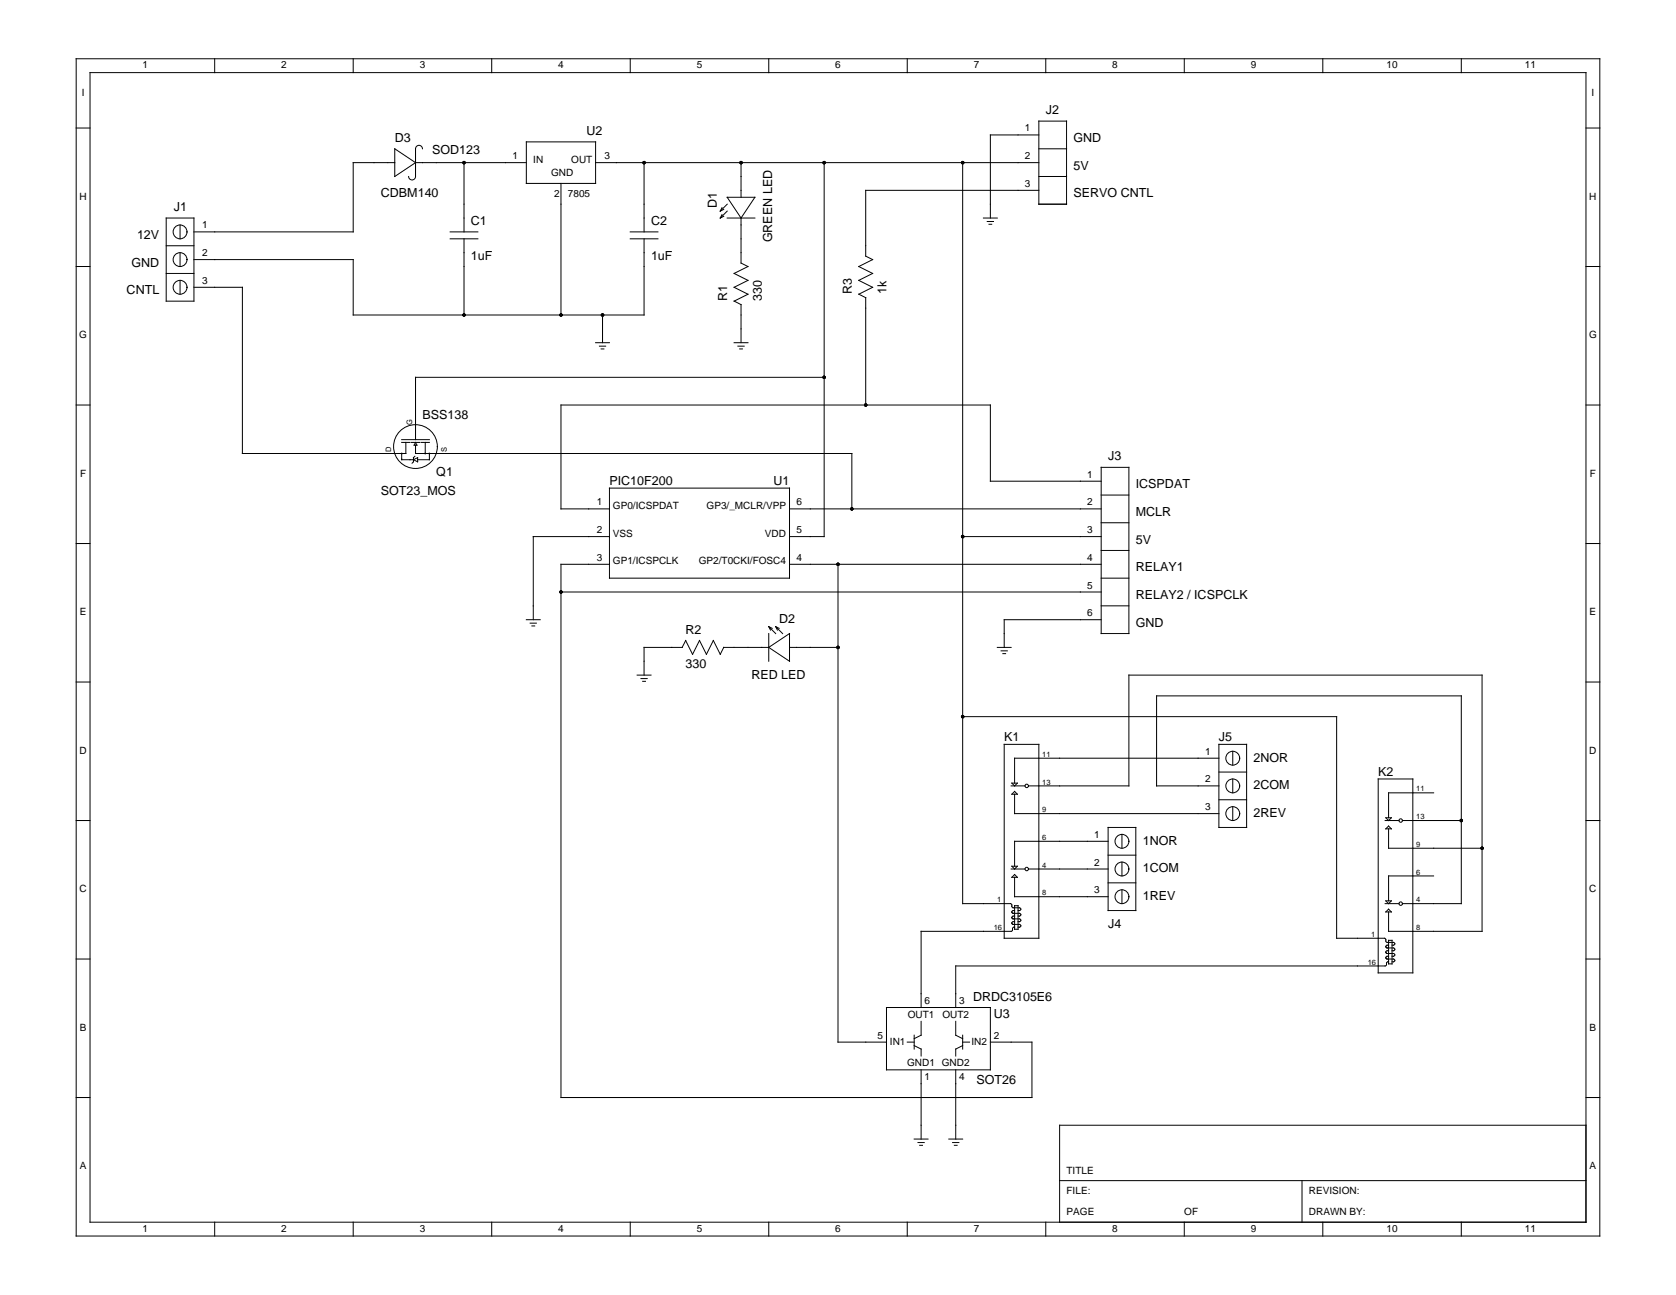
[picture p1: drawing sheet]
<svg xmlns="http://www.w3.org/2000/svg" width="279mm" height="216mm" viewBox="0 0 279 216" stroke-linecap="round" stroke-linejoin="round" font-family="sans-serif">
<g fill="none" stroke="#000" stroke-width=".17">
<path d="M12.7 9.8h254v196.3h-254zM15 12.1h249.4v191.7h-249.4zM35.8 9.8v2.3M58.9 9.8v2.3M82 9.8v2.3M105.1 9.8v2.3M128.2 9.8v2.3M151.2 9.8v2.3M174.3 9.8v2.3M197.4 9.8v2.3M220.5 9.8v2.3M243.6 9.8v2.3"/>
<path d="M12.7 21.3h2.3M27.7 36.4h4.6v13.8h-4.6zM30 37.5v2.3M65.8 27.1h-6.9v11.6h-26.6M65.8 24.8l3.5 2.3-3.5 2.3zM69.3 27.1h18.4M70.4 24.8a.58 .58 0 0 0-.5-.6 .58 .58 0 0 0-.6 .6v4.6a.58 .58 0 0 1-.6 .6 .58 .58 0 0 1-.6-.6M75 38.7h4.7M75 39.8h4.7M77.4 27.1v11.6M77.4 39.8v12.7M87.7 23.7h11.6v6.9h-11.6z"/>
<path d="M93.5 30.6v21.9M99.3 27.1h73.9M105.1 38.7h4.6M105.1 39.8h4.6M107.4 39.8v12.7h-48.5v-9.2h-26.6M107.4 27.1v11.6M120.4 35.8l-.3 .6M120.4 34.6l-.3 .6M120.7 36.1l-.6 .3M120.7 34.9l-.6 .3M121.2 36.4h4.6M121.2 32.9h4.6l-2.3 3.5z"/>
<path d="M121.2 34l-1.1 1.2M121.2 35.2l-1.1 1.2M123.5 27.1v5.8M123.5 36.4v7.5l1.2 .5-2.3 1.2 2.3 1.1-2.3 1.2 2.3 1.2-2.3 1.1M137.4 27.1v62.4h-5.8M160.5 27.1v123.6h7.9h.2l.1 .6 1.4 .1v.3l-.4 .1M163.9 36.4h2.4M164.6 36.9h1M164.9 37.4h.4M173.2 22.5h-8.1v13.9M173.2 31.7h-28.9v11l1.2 .6-2.3 1.1 2.3 1.2-2.3 1.1 2.3 1.2-2.3 1.2 1.1 .5M173.2 20.2h4.6v13.8h-4.6z"/>
<path d="M173.2 24.8h4.6M173.2 29.4h4.6M264.4 21.3h2.3M12.7 44.4h2.3M27.7 41h4.6M27.7 45.6h4.6M30 42.1v2.3M30 46.7v2.4M32.3 47.9h8.1v27.7h27.3v-1.8M99.3 57.1h2.3M99.9 57.7h1.1M100.2 58.2h.5"/>
<path d="M100.4 52.5v4.6M122.4 57.1h2.3M122.4 50.2l1.1 .6M123 57.7h1.1M123.3 58.2h.5M123.5 50.8v6.3M144.3 49.6v17.9M264.4 44.4h2.3M12.7 67.5h2.3M67 73.3h4.6M67 73.8h1.3M67 75.6v1h1.9"/>
<path d="M68.6 73.8h1.4M68.9 76.6l.7-.3v.7zM69.2 76.1l-.3 .2v.7l-.2 .2M69.3 74.2v1.4h72.7v9.2M69.3 73.8l.2 .4h-.5zM70.2 73.8h1.4M70.9 73.8v1.8M71.6 75.6v1h-2M137.4 62.9h-68.1v10.4M183.6 77.9h4.6v27.7h-4.6zM264.4 67.5h2.3M12.7 90.6h2.3"/>
<path d="M93.5 98.7h90.1M101.6 94.1h-8.1v88.9h78.5v-9.3h-6.9M101.6 81.4h30v15h-30zM101.6 89.5h-12.7v13.8M131.6 84.8h52M131.6 94.1h52M139.7 94.1v79.6h8.1M160.5 89.5h23.1M183.6 80.2h-18.5v-12.7h-71.6v17.3h8.1M183.6 96.4h4.6M183.6 91.8h4.6M183.6 82.5h4.6"/>
<path d="M183.6 87.2h4.6M264.4 90.6h2.3M12.7 113.7h2.3M87.7 103.3h2.4M88.4 103.9h1M88.7 104.4h.4M106.2 112.6h2.3M106.9 113.1h1M107.1 113.6h.5M128.2 107.9h-7.5l-.6 1.2-1.2-2.3-1.1 2.3-1.2-2.3-1.1 2.3-1.2-2.3-.6 1.1h-6.3v4.7M128.2 107.9l3.4-2.3v4.6zM128.2 105.6v4.6"/>
<path d="M128.2 104.5l1.1 1.1M128.2 104.5l.2 .5M128.2 104.5l.5 .3M129.3 104.5l1.2 1.1M129.3 104.5l.3 .5M129.3 104.5l.6 .3M131.6 107.9h8.1M160.5 119.5h62.3v36.9h8l.2 .1 .1 .5 1.4 .2v.3l-.4 .1M166.3 107.9h2.3M166.9 108.5h1M167.2 109h.4M183.6 103.3h-16.2v4.6"/>
<path d="M183.6 101h4.6M264.4 113.7h2.3M12.7 136.8h2.3M167.4 124.1h5.8v32.3h-5.8zM168.6 131h2.3M168.7 130.6h.9l-.5 .4zM169.1 132.4v3.2h34.1M169.1 131.9l.5 .5h-.9zM171.5 131h16.7v-18.4h58.9v42.7h-15.6v-3.3M184.7 138h4.6v13.8h-4.6zM187 139.1v2.3M203.2 131h-10.4v-15h50.8v34.7h-9.8"/>
<path d="M203.2 126.4h-34.1v4.2M203.2 124.1h4.6v13.9h-4.6zM203.2 128.7h4.6M203.2 133.3h4.6M205.5 125.3v2.3M205.5 129.9v2.3M205.5 134.5v2.3M229.8 129.9h5.7v32.3h-5.7zM230.9 136.8h2.3M231 136.3h.9l-.4 .5zM231.5 138.2v3.2h15.6M231.5 137.7l.4 .5h-.9z"/>
<path d="M233.8 136.8h9.8M239 132.2h-7.5v4.1M264.4 136.8h2.3M12.7 159.9h2.3M168.6 144.9h2.3M168.7 144.4h.9l-.5 .5zM169.1 152.7l-.4 .1v.3l1.4 .2v.3l-.4 .1M169.1 153.7h-.4v.3l1.4 .2v.3l-.4 .1M169.1 154.6h-.2l-.2 .6-.1 .1h-15v12.7M169.1 151.8l-.4 .1v.3l1.4 .1v.4h-.4M169.1 146.3v3.2h15.6M169.1 145.8l.5 .5h-.9z"/>
<path d="M169.1 151h.6v3.9h-.6zM171.5 144.9h13.2M184.7 140.3h-15.6v4.1M184.7 142.6h4.6M184.7 147.2h4.6M187 143.7v2.3M187 148.3v2.4M230.9 150.7h2.3M231 152l.5-.4 .4 .4zM231 150.2h.9l-.4 .5zM231.5 158.5l-.4 .1v.3l1.4 .1v.4h-.4M231.5 159.4l-.4 .1v.3l1.4 .2v.3l-.4 .1"/>
<path d="M231.5 157.6h-.4v.4l1.4 .1v.3l-.4 .1M231.5 156.8h.6v3.9h-.6zM239 146h-7.5v4.2M264.4 159.9h2.3M147.8 168h17.3v10.4h-17.3zM151.2 173.7h1.2M152.4 174.3l1.2 .6v1.2M152.4 172.6v2.3M153.6 170.3v2.3l-1.2 .6M153.6 178.4v11.5M159.3 170.3v2.3l1.2 .6M159.3 178.4v11.5"/>
<path d="M160.5 172.6v2.3M160.5 173.7h1.1M160.5 174.3l-1.2 .6v1.2M231.5 160.4h-.3l-.1 .6h-.2h-71.6v7M12.7 183h2.3M152.4 189.9h2.3M153 190.5h1.1M153.3 190.9h.5M158.2 189.9h2.3M158.8 190.5h1M159.1 190.9h.5M176.6 196.8h87.8"/>
<path d="M217.1 196.8v7M264.4 187.6h-87.8v16.2M264.4 183h2.3M35.8 203.8v2.3M58.9 203.8v2.3M82 203.8v2.3M105.1 203.8v2.3M128.2 203.8v2.3M151.2 203.8v2.3M174.3 203.8v2.3M197.4 203.8v2.3M220.5 203.8v2.3"/>
<path d="M243.6 203.8v2.3"/>
<circle cx="30" cy="38.7" r="1.15"/>
<circle cx="30" cy="43.3" r="1.15"/>
<circle cx="30" cy="47.9" r="1.15"/>
<circle cx="67" cy="75.6" r=".06"/>
<circle cx="69.3" cy="74.5" r="3.6"/>
<circle cx="70.9" cy="75.6" r=".06"/>
<circle cx="71.6" cy="75.6" r=".06"/>
<circle cx="171.2" cy="131" r=".29"/>
<circle cx="205.5" cy="135.6" r="1.15"/>
<circle cx="205.5" cy="126.4" r="1.15"/>
<circle cx="205.5" cy="131" r="1.15"/>
<circle cx="233.5" cy="136.8" r=".29"/>
<circle cx="171.2" cy="144.9" r=".29"/>
<circle cx="187" cy="140.3" r="1.15"/>
<circle cx="187" cy="149.5" r="1.15"/>
<circle cx="187" cy="144.9" r="1.15"/>
<circle cx="233.5" cy="150.7" r=".29"/>
</g>
<g fill="#000">
<circle cx="77.4" cy="27.1" r=".29"/>
<circle cx="107.4" cy="27.1" r=".29"/>
<circle cx="123.5" cy="27.1" r=".29"/>
<circle cx="137.4" cy="27.1" r=".29"/>
<circle cx="160.5" cy="27.1" r=".29"/>
<circle cx="77.4" cy="52.5" r=".29"/>
<circle cx="93.5" cy="52.5" r=".29"/>
<circle cx="100.4" cy="52.5" r=".29"/>
<circle cx="67" cy="75.6" r=".06"/>
<circle cx="70.9" cy="75.6" r=".06"/>
<circle cx="71.6" cy="75.6" r=".06"/>
<circle cx="137.4" cy="62.9" r=".29"/>
<circle cx="144.3" cy="67.5" r=".29"/>
<circle cx="93.5" cy="98.7" r=".29"/>
<circle cx="139.7" cy="94.1" r=".29"/>
<circle cx="142" cy="84.8" r=".29"/>
<circle cx="160.5" cy="89.5" r=".29"/>
<circle cx="139.7" cy="107.9" r=".29"/>
<circle cx="160.5" cy="119.5" r=".29"/>
<circle cx="243.6" cy="136.8" r=".29"/>
<circle cx="247.1" cy="141.4" r=".29"/>
</g>
<g font-size="2.1">
<text x="65.8" y="23.7">D3</text>
<text x="97.8" y="22.5">U2</text>
<text x="174.3" y="19">J2</text>
<text x="179" y="23.7">GND</text>
<text x="72.1" y="25.6">SOD123</text>
<text x="179" y="28.3">5V</text>
<text x="29" y="35.2">J1</text>
<text x="63.5" y="32.9">CDBM140</text>
<text x="119.5" y="34.6" transform="rotate(-90 119.5 34.6)">D1</text>
<text x="179" y="32.9">SERVO CNTL</text>
<text x="22.8" y="39.8">12V</text>
<text x="78.5" y="37.5">C1</text>
<text x="108.5" y="37.5">C2</text>
<text x="128.7" y="40.4" transform="rotate(-90 128.7 40.4)">GREEN LED</text>
<text x="21.9" y="44.4">GND</text>
<text x="78.5" y="43.3">1uF</text>
<text x="108.5" y="43.3">1uF</text>
<text x="21.1" y="49.1">CNTL</text>
<text x="121.2" y="50.2" transform="rotate(-90 121.2 50.2)">R1</text>
<text x="127" y="50.2" transform="rotate(-90 127 50.2)">330</text>
<text x="142" y="49.1" transform="rotate(-90 142 49.1)">R3</text>
<text x="147.8" y="49.1" transform="rotate(-90 147.8 49.1)">1k</text>
<text x="70.4" y="69.8">BSS138</text>
<text x="184.7" y="76.8">J3</text>
<text x="63.5" y="82.5">SOT23_MOS</text>
<text x="72.7" y="79.4">Q1</text>
<text x="101.6" y="80.8">PIC10F200</text>
<text x="129" y="80.8">U1</text>
<text x="189.3" y="81.4">ICSPDAT</text>
<text x="189.3" y="86">MCLR</text>
<text x="189.3" y="90.6">5V</text>
<text x="189.3" y="95.2">RELAY1</text>
<text x="189.3" y="99.9">RELAY2 / ICSPCLK</text>
<text x="114.3" y="105.6">R2</text>
<text x="129.9" y="103.9">D2</text>
<text x="189.3" y="104.5">GND</text>
<text x="114.3" y="111.4">330</text>
<text x="125.3" y="113.1">RED LED</text>
<text x="167.4" y="123.5">K1</text>
<text x="203.2" y="123.5">J5</text>
<text x="209" y="127">2NOR</text>
<text x="209" y="131.6">2COM</text>
<text x="229.8" y="129.3">K2</text>
<text x="209" y="136.2">2REV</text>
<text x="190.5" y="140.8">1NOR</text>
<text x="190.5" y="145.5">1COM</text>
<text x="184.7" y="154.7">J4</text>
<text x="190.5" y="150.1">1REV</text>
<text x="162.2" y="166.8">DRDC3105E6</text>
<text x="165.7" y="169.7">U3</text>
<text x="162.8" y="180.7">SOT26</text>
</g>
<g font-size="1.7">
<text x="23.8" y="11.4">1</text>
<text x="46.9" y="11.4">2</text>
<text x="70" y="11.4">3</text>
<text x="93.1" y="11.4">4</text>
<text x="116.1" y="11.4">5</text>
<text x="139.2" y="11.4">6</text>
<text x="162.3" y="11.4">7</text>
<text x="185.4" y="11.4">8</text>
<text x="208.5" y="11.4">9</text>
<text x="231.1" y="11.4">10</text>
<text x="254.2" y="11.4">11</text>
<text x="13.6" y="16">I</text>
<text x="265.3" y="16">I</text>
<text x="170.9" y="21.9">1</text>
<text x="85.4" y="26.5">1</text>
<text x="88.9" y="27.1">IN</text>
<text x="91.9" y="29.4">GND</text>
<text x="95.2" y="27.1">OUT</text>
<text x="100.8" y="26.5">3</text>
<text x="170.9" y="26.5">2</text>
<text x="13.3" y="33.3">H</text>
<text x="92.4" y="32.9">2</text>
<text x="94.7" y="32.9">7805</text>
<text x="170.9" y="31.2">3</text>
<text x="264.9" y="33.3">H</text>
<text x="33.7" y="38.1">1</text>
<text x="33.7" y="42.7">2</text>
<text x="33.7" y="47.3">3</text>
<text x="13.2" y="56.4">G</text>
<text x="264.9" y="56.4">G</text>
<text x="13.3" y="79.5">F</text>
<text x="181.3" y="79.6">1</text>
<text x="265" y="79.5">F</text>
<text x="99.5" y="84.3">1</text>
<text x="99.5" y="88.9">2</text>
<text x="102.2" y="84.8">GP0/ICSPDAT</text>
<text x="102.2" y="89.5">VSS</text>
<text x="117.8" y="84.8">GP3/_MCLR/VPP</text>
<text x="127.5" y="89.5">VDD</text>
<text x="132.8" y="84.3">6</text>
<text x="132.8" y="88.9">5</text>
<text x="181.3" y="84.3">2</text>
<text x="181.3" y="88.9">3</text>
<text x="99.5" y="93.5">3</text>
<text x="102.2" y="94.1">GP1/ICSPCLK</text>
<text x="116.5" y="94.1">GP2/T0CKI/FOSC4</text>
<text x="132.8" y="93.5">4</text>
<text x="181.3" y="93.5">4</text>
<text x="181.3" y="98.1">5</text>
<text x="13.3" y="102.6">E</text>
<text x="181.3" y="102.7">6</text>
<text x="265" y="102.6">E</text>
<text x="13.3" y="125.7">D</text>
<text x="200.9" y="125.8">1</text>
<text x="264.9" y="125.7">D</text>
<text x="200.9" y="130.4">2</text>
<text x="200.9" y="135.1">3</text>
<text x="182.4" y="139.7">1</text>
<text x="13.3" y="148.8">C</text>
<text x="182.4" y="144.3">2</text>
<text x="182.4" y="148.9">3</text>
<text x="264.9" y="148.8">C</text>
<text x="154.1" y="167.4">6</text>
<text x="159.9" y="167.4">3</text>
<text x="13.3" y="171.9">B</text>
<text x="146.3" y="173.2">5</text>
<text x="151.3" y="169.8">OUT1</text>
<text x="157.1" y="169.8">OUT2</text>
<text x="165.7" y="173.2">2</text>
<text x="265" y="171.9">B</text>
<text x="148.4" y="174.2">IN1</text>
<text x="151.2" y="177.8">GND1 GND2</text>
<text x="161.9" y="174.2">IN2</text>
<text x="154.1" y="180.1">1</text>
<text x="159.9" y="180.1">4</text>
<text x="13.3" y="195">A</text>
<text x="177.8" y="195.7">TITLE</text>
<text x="265" y="195">A</text>
<text x="177.8" y="199.1">FILE:</text>
<text x="177.8" y="202.6">PAGE</text>
<text x="197.4" y="202.6">OF</text>
<text x="218.2" y="199.1">REVISION:</text>
<text x="218.2" y="202.6">DRAWN BY:</text>
<text x="23.8" y="205.3">1</text>
<text x="46.9" y="205.3">2</text>
<text x="70" y="205.3">3</text>
<text x="93.1" y="205.3">4</text>
<text x="116.1" y="205.3">5</text>
<text x="139.2" y="205.3">6</text>
<text x="162.3" y="205.3">7</text>
<text x="185.4" y="205.3">8</text>
<text x="208.5" y="205.3">9</text>
<text x="231.1" y="205.3">10</text>
<text x="254.2" y="205.3">11</text>
</g>
<g font-size="1.3">
<text x="68.7" y="70.8" transform="rotate(-90 68.7 70.8)">G</text>
<text x="65.2" y="75.4" transform="rotate(-90 65.2 75.4)">D</text>
<text x="74.5" y="75.3" transform="rotate(-90 74.5 75.3)">S</text>
<text x="173.8" y="130.8">13</text>
<text x="173.8" y="126.2">11</text>
<text x="236.1" y="131.9">11</text>
<text x="173.8" y="135.4">9</text>
<text x="236.1" y="136.6">13</text>
<text x="173.8" y="140">6</text>
<text x="236.1" y="141.2">9</text>
<text x="173.8" y="144.6">4</text>
<text x="173.8" y="149.3">8</text>
<text x="236.1" y="145.8">6</text>
<text x="165.7" y="155">16</text>
<text x="166.3" y="150.4">1</text>
<text x="236.1" y="150.4">4</text>
<text x="236.1" y="155">8</text>
<text x="228" y="160.8">16</text>
<text x="228.6" y="156.2">1</text>
</g>
</svg>
